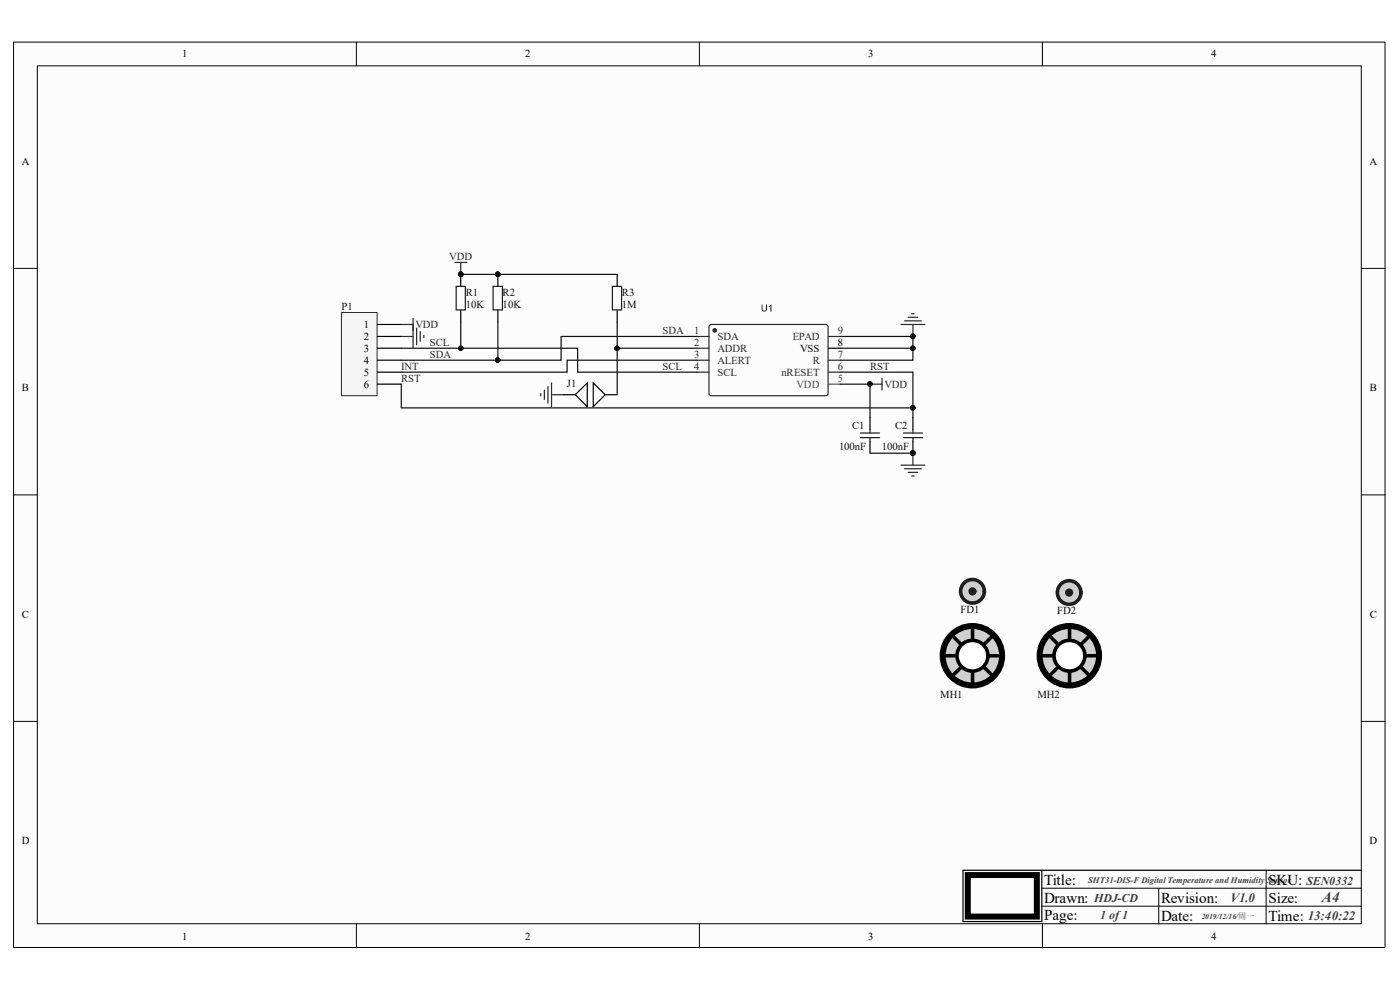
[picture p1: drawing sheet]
<svg xmlns="http://www.w3.org/2000/svg" width="297mm" height="210mm" viewBox="0 0 297 210" stroke-linecap="round" stroke-linejoin="round" font-family="sans-serif">
<path d="M2.9 8.9h290.9v192.1h-290.9z" fill="#fcfcfc"/>
<path d="M2.9 8.9h290.9v192.1h-290.9z" fill="none" stroke="#000" stroke-width=".21"/>
<path d="M7.9 14h280.9v182h-280.9z" fill="#fcfcfc"/>
<g fill="none" stroke="#000" stroke-width=".21">
<path d="M7.9 14h280.9v182h-280.9zM75.6 8.9v5.1M148.4 8.9v5.1M221.1 8.9v5.1M2.9 56.9h5M288.8 56.9h5.1M2.9 105h5M288.8 105h5.1M2.9 153h5M288.8 153h5.1M75.6 196v5.1M148.4 196v5.1"/>
<path d="M221 192.2h67.8M221 188.4h67.8M221.1 196v5.1M245.8 188.4v7.6M268.6 184.6v11.4"/>
</g>
<path d="M193.7 88.6v2.5M193.7 93.6v2.5M221 184.6v10.9h-16.7v-10.9h84.5" fill="none" stroke="#000" stroke-width=".25"/>
<path d="M205.3 185.6h14.7v8.8h-14.7z" fill="none" stroke="#000" stroke-width="1.3"/>
<circle cx="193.7" cy="96.1" r=".49" fill="#0e0e0e"/>
<circle cx="193.7" cy="96.1" r=".49" fill="none" stroke="#0e0e0e" stroke-width=".21"/>
<path d="M191.6 92.8h4.1M191.6 91.9h4.1M193.7 91.1v.8M193.7 92.8v.8" fill="none" stroke="#1c1c1c" stroke-width=".25"/>
<circle cx="193.7" cy="96.1" r=".49" fill="#0e0e0e"/>
<circle cx="193.7" cy="96.1" r=".49" fill="none" stroke="#0e0e0e" stroke-width=".21"/>
<path d="M105.6 58.2v2.5M105.6 65.8v2.5" fill="none" stroke="#000" stroke-width=".25"/>
<circle cx="105.6" cy="58.2" r=".49" fill="#0e0e0e"/>
<circle cx="105.6" cy="58.2" r=".49" fill="none" stroke="#0e0e0e" stroke-width=".21"/>
<path d="M104.6 60.7h2v5h-2z" fill="none" stroke="#1c1c1c" stroke-width=".25"/>
<circle cx="105.6" cy="58.2" r=".49" fill="#0e0e0e"/>
<circle cx="105.6" cy="58.2" r=".49" fill="none" stroke="#0e0e0e" stroke-width=".21"/>
<path d="M97.7 58.2v2.5M97.7 65.8v2.5" fill="none" stroke="#000" stroke-width=".25"/>
<circle cx="97.7" cy="58.2" r=".48" fill="#0e0e0e"/>
<circle cx="97.7" cy="58.2" r=".48" fill="none" stroke="#0e0e0e" stroke-width=".21"/>
<path d="M96.8 60.7h1.9v5h-1.9z" fill="none" stroke="#1c1c1c" stroke-width=".25"/>
<circle cx="97.7" cy="58.2" r=".48" fill="#0e0e0e"/>
<circle cx="97.7" cy="58.2" r=".48" fill="none" stroke="#0e0e0e" stroke-width=".21"/>
<path d="M96.5 55.7h2.5M97.7 55.7v2.5M114.7 83.5v.5M115.5 82.8v2M116.2 82v3.5M117 81.2v5.1M117 83.7h2.5" fill="none" stroke="#262626" stroke-width=".25"/>
<circle cx="97.7" cy="58.2" r=".48" fill="#0e0e0e"/>
<circle cx="97.7" cy="58.2" r=".48" fill="none" stroke="#0e0e0e" stroke-width=".21"/>
<path d="M150.7 68.9h24.7l.3 .4-.1 14.4-.4 .2h-24.5l-.3-.5v-14.1z" fill="none" stroke="#292929" stroke-width=".25"/>
<circle cx="151.6" cy="70.1" r=".37" fill="#292929"/>
<g fill="none" stroke="#292929" stroke-width=".25">
<path d="M147.9 71.4h2.5M147.9 73.9h2.5M147.9 76.4h2.5M147.9 79h2.5M175.7 71.4h2.6M175.7 76.4h2.6M175.7 79h2.6"/>
<circle cx="151.6" cy="70.1" r=".37"/>
</g>
<path d="M175.7 81.5h2.6" fill="none" stroke="#4c4c4c" stroke-width=".25"/>
<path d="M175.7 73.9h2.6" fill="none" stroke="#000" stroke-width=".25"/>
<g fill="#0e0e0e">
<path d="M161.6 64.6h.2v.8a.39 .39 0 0 0 .2 .5 .39 .39 0 0 0 .5-.2v-1.1h.2v.8a.57 .57 0 0 1-.5 .7 .57 .57 0 0 1-.6-.7z"/>
<path d="M163.1 65l.6-.4v1.5h-.3v-1.2l-.3 .3z"/>
</g>
<path d="M130.9 58.2v2.5M130.9 65.8v2.5" fill="none" stroke="#000" stroke-width=".25"/>
<path d="M129.9 60.7h2v5h-2z" fill="none" stroke="#1c1c1c" stroke-width=".25"/>
<path d="M191.1 68.8h5.1M191.9 68.1h3.6M192.7 67.3h2M193.4 66.5h.5M193.7 68.8v2.6" fill="none" stroke="#262626" stroke-width=".25"/>
<circle cx="193.7" cy="71.3" r=".49" fill="#0e0e0e"/>
<circle cx="193.7" cy="71.3" r=".49" fill="none" stroke="#0e0e0e" stroke-width=".21"/>
<path d="M191.1 98.7h5.1M191.9 99.4h3.6M193.7 96.1v2.6M192.7 100.2h2M193.4 101h.5" fill="none" stroke="#262626" stroke-width=".25"/>
<circle cx="193.7" cy="96.1" r=".49" fill="#0e0e0e"/>
<circle cx="193.7" cy="96.1" r=".49" fill="none" stroke="#0e0e0e" stroke-width=".21"/>
<path d="M184.6 88.6v2.5M184.6 93.6v2.5" fill="none" stroke="#000" stroke-width=".25"/>
<path d="M182.5 92.8h4.1M182.5 91.9h4.1M184.6 91.1v.8M184.6 92.8v.8" fill="none" stroke="#1c1c1c" stroke-width=".25"/>
<path d="M184.6 96.1h9.1" fill="none" stroke="#0e0e0e" stroke-width=".25"/>
<circle cx="193.7" cy="96.1" r=".49" fill="#0e0e0e"/>
<circle cx="193.7" cy="96.1" r=".49" fill="none" stroke="#0e0e0e" stroke-width=".21"/>
<path d="M184.6 81.5h2.5M187.1 80.2v2.6" fill="none" stroke="#262626" stroke-width=".25"/>
<circle cx="184.6" cy="81.4" r=".48" fill="#0e0e0e"/>
<circle cx="184.6" cy="81.4" r=".48" fill="none" stroke="#0e0e0e" stroke-width=".21"/>
<circle cx="206.3" cy="125.4" r="2.51" fill="#d0d0d0"/>
<circle cx="206.3" cy="125.4" r="2.51" fill="none" stroke="#1e1e1e" stroke-width=".76"/>
<circle cx="206.3" cy="125.5" r=".74" fill="#1e1e1e"/>
<circle cx="206.3" cy="125.5" r=".74" fill="none" stroke="#1e1e1e" stroke-width=".25"/>
<circle cx="206.3" cy="139.1" r="6.3" fill="#d0d0d0"/>
<circle cx="206.3" cy="139.1" r="6.3" fill="none" stroke="#000" stroke-width="1.3"/>
<path d="M200.3 139.1h12.1M202 134.8l8.7 8.6M206.3 133.1v12.1M210.7 134.8l-8.7 8.6" fill="none" stroke="#000" stroke-width=".76"/>
<circle cx="206.3" cy="139.1" r="3.3" fill="#fefefe"/>
<circle cx="206.3" cy="139.1" r="3.3" fill="none" stroke="#000" stroke-width=".76"/>
<circle cx="226.8" cy="125.7" r="2.5" fill="#d0d0d0"/>
<circle cx="226.8" cy="125.7" r="2.5" fill="none" stroke="#1e1e1e" stroke-width=".76"/>
<circle cx="226.8" cy="125.7" r=".74" fill="#1e1e1e"/>
<circle cx="226.8" cy="125.7" r=".74" fill="none" stroke="#1e1e1e" stroke-width=".25"/>
<circle cx="226.9" cy="139.1" r="6.3" fill="#d0d0d0"/>
<circle cx="226.9" cy="139.1" r="6.3" fill="none" stroke="#000" stroke-width="1.3"/>
<path d="M220.9 139.1h12.1M222.6 134.8l8.6 8.6M226.9 133.1v12.1M231.2 134.8l-8.6 8.6" fill="none" stroke="#000" stroke-width=".76"/>
<circle cx="226.9" cy="139.1" r="3.3" fill="#fefefe"/>
<circle cx="226.9" cy="139.1" r="3.3" fill="none" stroke="#000" stroke-width=".76"/>
<path d="M119.5 83.7h2.5M122 83.7l2.6-2.5v5.1zM125.9 81.2l2.5 2.5-2.5 2.6zM128.4 83.7h2.5" fill="none" stroke="#000" stroke-width=".25"/>
<path d="M72.4 66.3h7.6v17.6h-7.6z" fill="#f5f5f5"/>
<path d="M72.4 66.3h7.6v17.6h-7.6z" fill="none" stroke="#262626" stroke-width=".21"/>
<path d="M80.1 68.8h5M80.1 71.4h5M80.1 73.9h5M80.1 76.4h5M80.1 79h5M80.1 81.5h5" fill="none" stroke="#000" stroke-width=".25"/>
<path d="M85.1 68.8h2.5M87.6 67.6v2.5" fill="none" stroke="#262626" stroke-width=".25"/>
<path d="M178.3 71.4h15.4v2.5h-15.4" fill="none" stroke="#0e0e0e" stroke-width=".25"/>
<circle cx="193.7" cy="73.9" r=".48" fill="#0e0e0e"/>
<circle cx="193.7" cy="73.9" r=".48" fill="none" stroke="#0e0e0e" stroke-width=".21"/>
<circle cx="193.7" cy="71.3" r=".49" fill="#0e0e0e"/>
<circle cx="193.7" cy="71.3" r=".49" fill="none" stroke="#0e0e0e" stroke-width=".21"/>
<path d="M178.3 81.5h6.3v7.1" fill="none" stroke="#0e0e0e" stroke-width=".25"/>
<circle cx="184.6" cy="81.4" r=".48" fill="#0e0e0e"/>
<circle cx="184.6" cy="81.4" r=".48" fill="none" stroke="#0e0e0e" stroke-width=".21"/>
<path d="M85.1 71.4h2.5M87.6 68.8v5.1M88.4 69.6v3.6M89.2 70.4v2M89.9 71.1v.5" fill="none" stroke="#262626" stroke-width=".25"/>
<path d="M193.7 73.9v2.5h-15.4" fill="none" stroke="#0e0e0e" stroke-width=".25"/>
<circle cx="193.7" cy="73.9" r=".48" fill="#0e0e0e"/>
<circle cx="193.7" cy="73.9" r=".48" fill="none" stroke="#0e0e0e" stroke-width=".21"/>
<path d="M147.9 71.4h-28.9v5h-13.4" fill="none" stroke="#0e0e0e" stroke-width=".25"/>
<circle cx="105.6" cy="76.4" r=".49" fill="#0e0e0e"/>
<circle cx="105.6" cy="76.4" r=".49" fill="none" stroke="#0e0e0e" stroke-width=".21"/>
<path d="M97.7 58.2h33.2" fill="none" stroke="#0e0e0e" stroke-width=".25"/>
<circle cx="97.7" cy="58.2" r=".48" fill="#0e0e0e"/>
<circle cx="97.7" cy="58.2" r=".48" fill="none" stroke="#0e0e0e" stroke-width=".21"/>
<circle cx="105.6" cy="58.2" r=".49" fill="#0e0e0e"/>
<circle cx="105.6" cy="58.2" r=".49" fill="none" stroke="#0e0e0e" stroke-width=".21"/>
<path d="M105.6 68.3v8.1h-20.5" fill="none" stroke="#0e0e0e" stroke-width=".25"/>
<circle cx="105.6" cy="76.4" r=".49" fill="#0e0e0e"/>
<circle cx="105.6" cy="76.4" r=".49" fill="none" stroke="#0e0e0e" stroke-width=".21"/>
<path d="M97.7 68.3v5.6h-12.6" fill="none" stroke="#0e0e0e" stroke-width=".25"/>
<circle cx="97.7" cy="73.9" r=".46" fill="#0e0e0e"/>
<circle cx="97.7" cy="73.9" r=".46" fill="none" stroke="#0e0e0e" stroke-width=".21"/>
<path d="M97.7 73.9h24.9v5.1h25.3" fill="none" stroke="#0e0e0e" stroke-width=".25"/>
<circle cx="97.7" cy="73.9" r=".46" fill="#0e0e0e"/>
<circle cx="97.7" cy="73.9" r=".46" fill="none" stroke="#0e0e0e" stroke-width=".21"/>
<path d="M130.9 68.3v5.6h17M147.9 76.4h-27.6v2.6h-35.2" fill="none" stroke="#0e0e0e" stroke-width=".25"/>
<circle cx="130.9" cy="73.9" r=".46" fill="#0e0e0e"/>
<circle cx="130.9" cy="73.9" r=".46" fill="none" stroke="#0e0e0e" stroke-width=".21"/>
<path d="M130.9 73.9v9.8" fill="none" stroke="#0e0e0e" stroke-width=".25"/>
<circle cx="130.9" cy="73.9" r=".46" fill="#0e0e0e"/>
<circle cx="130.9" cy="73.9" r=".46" fill="none" stroke="#0e0e0e" stroke-width=".21"/>
<path d="M85.1 81.5v5h108.6v2.1" fill="none" stroke="#0e0e0e" stroke-width=".25"/>
<circle cx="193.7" cy="86.5" r=".49" fill="#0e0e0e"/>
<circle cx="193.7" cy="86.5" r=".49" fill="none" stroke="#0e0e0e" stroke-width=".21"/>
<path d="M178.3 79h15.4v7.5" fill="none" stroke="#0e0e0e" stroke-width=".25"/>
<circle cx="193.7" cy="86.5" r=".49" fill="#0e0e0e"/>
<circle cx="193.7" cy="86.5" r=".49" fill="none" stroke="#0e0e0e" stroke-width=".21"/>
<g font-size="3.2">
<text x="221.5" y="187.7">Title:</text>
<text x="221.5" y="191.5">Drawn:</text>
<text x="246.3" y="191.5">Revision:</text>
<text x="269.1" y="187.7">SKU:</text>
<text x="269.1" y="191.5">Size:</text>
<text x="221.5" y="195.1">Page:</text>
<text x="246.3" y="195.3">Date:</text>
<text x="269.1" y="195.3">Time:</text>
</g>
<text font-size="3.2" fill="#3d3d3d" x="280.5" y="191.3">A4</text>
<g font-size="2.7" fill="#3d3d3d">
<text x="261" y="191.4">V1.0</text>
<text x="277.5" y="195.1">13:40:22</text>
</g>
<g font-size="2.5" fill="#3d3d3d">
<text x="232.2" y="191.4">HDJ-CD</text>
<text x="277.2" y="187.7">SEN0332</text>
<text x="233.4" y="195">1 of 1</text>
</g>
<g font-size="2.3">
<text x="38.7" y="12.2">1</text>
<text x="111.4" y="12.2">2</text>
<text x="184.2" y="12.2">3</text>
<text x="256.9" y="12.2">4</text>
<text x="4.6" y="35">A</text>
<text x="290.5" y="35">A</text>
<text x="77.2" y="69.6">1</text>
<text x="77.2" y="72.1">2</text>
<text x="77.2" y="74.6">3</text>
<text x="77.2" y="77.2">4</text>
<text x="169.8" y="74.6">VSS</text>
<text x="177.8" y="73.4">8</text>
<text x="4.7" y="83">B</text>
<text x="77.2" y="79.8">5</text>
<text x="77.2" y="82.3">6</text>
<text x="290.6" y="83">B</text>
<text x="4.7" y="131.1">C</text>
<text x="290.6" y="131.1">C</text>
<text x="4.6" y="179.1">D</text>
<text x="290.5" y="179.1">D</text>
<text x="38.7" y="199.3">1</text>
<text x="111.4" y="199.3">2</text>
<text x="184.2" y="199.3">3</text>
<text x="256.9" y="199.3">4</text>
</g>
<g font-size="2.3" fill="#262626">
<text x="95.3" y="55.2">VDD</text>
<text x="88.1" y="69.6">VDD</text>
<text x="140.5" y="70.9">SDA</text>
<text x="91.2" y="75.9">SDA</text>
<text x="91.2" y="73.4">SCL</text>
<text x="85.1" y="78.5">INT</text>
<text x="85.1" y="81">RST</text>
<text x="140.5" y="78.5">SCL</text>
<text x="184.6" y="78.5">RST</text>
<text x="187.6" y="82.3">VDD</text>
</g>
<g font-size="2.3" fill="#0e0e0e">
<text x="72.5" y="65.8">P1</text>
<text x="98.8" y="65.3">10K</text>
<text x="98.8" y="62.8">R1</text>
<text x="106.6" y="65.3">10K</text>
<text x="106.6" y="62.8">R2</text>
<text x="132" y="65.3">1M</text>
<text x="132" y="62.8">R3</text>
<text x="120.3" y="82">J1</text>
<text x="178" y="95.4">100nF</text>
<text x="180.8" y="91.1">C1</text>
<text x="187.1" y="95.4">100nF</text>
<text x="189.9" y="91.1">C2</text>
<text x="203.8" y="130">FD1</text>
<text x="224.3" y="130.3">FD2</text>
<text x="199.5" y="148">MH1</text>
<text x="220.1" y="148">MH2</text>
</g>
<g font-size="2.3" fill="#292929">
<text x="147.2" y="70.9">1</text>
<text x="177.8" y="70.9">9</text>
<text x="147.2" y="73.4">2</text>
<text x="147.2" y="75.9">3</text>
<text x="152.2" y="72.1">SDA</text>
<text x="152.2" y="74.6">ADDR</text>
<text x="152.2" y="77.2">ALERT</text>
<text x="168.2" y="72.1">EPAD</text>
<text x="172.4" y="77.2">R</text>
<text x="177.8" y="75.9">7</text>
<text x="147.2" y="78.5">4</text>
<text x="152.2" y="79.8">SCL</text>
<text x="165.8" y="79.8">nRESET</text>
<text x="177.8" y="78.5">6</text>
</g>
<g font-size="2.3" fill="#4c4c4c">
<text x="169" y="82.3">VDD</text>
<text x="177.8" y="81">5</text>
</g>
<text font-size="1.8" fill="#3d3d3d" x="230.9" y="187.3">SHT31-DIS-F Digital Temperature and Humidity Sensor</text>
<text font-size="1.6" fill="#3d3d3d" x="254.9" y="194.9">2019/12/16/周一</text>
</svg>
